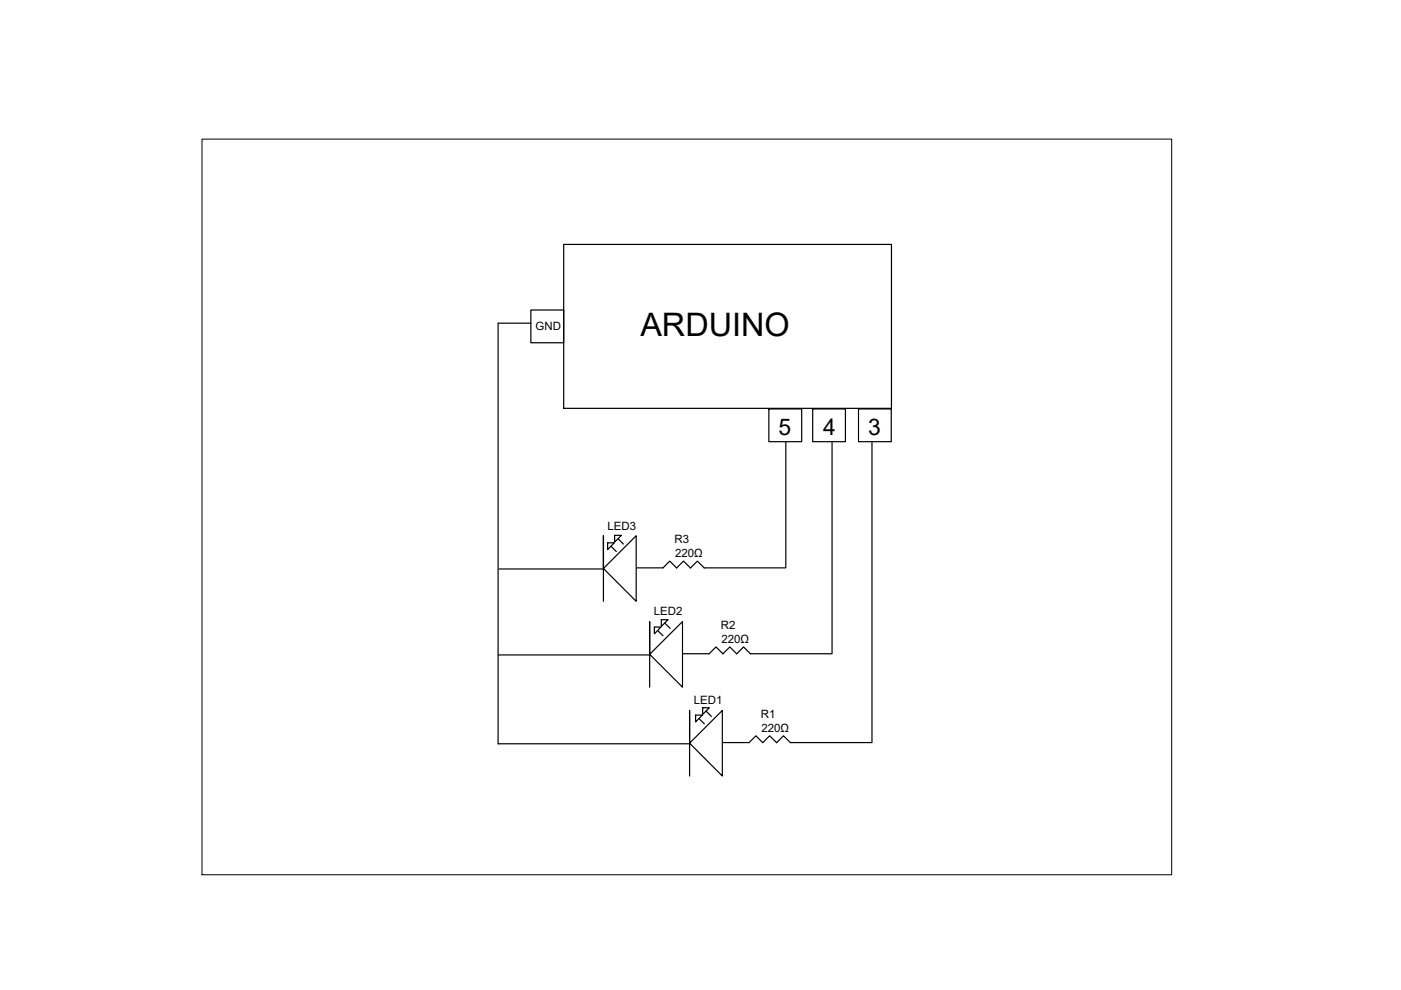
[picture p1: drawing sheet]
<svg xmlns="http://www.w3.org/2000/svg" width="297mm" height="210mm" viewBox="0 0 297 210" stroke-linecap="round" stroke-linejoin="round" font-family="sans-serif">
<!-- layer: 0 -->
<g fill="none" stroke="#000" stroke-width=".25">
<path d="M119.5 51.8h69.5v34.8h-69.5zM105.6 68.5v89.2M105.6 68.5h7M112.6 65.7h6.9v7h-6.9zM163 86.7h7v6.9h-7zM166.6 93.7v26.7h-17.3l-1.4-1.4-1.5 1.4-1.5-1.4-1.4 1.4-1.5-1.4-1.5 1.4M172.3 86.7h6.9v6.9h-6.9zM176.4 93.8v44.8h-17.3l-1.4-1.4-1.5 1.4-1.5-1.4-1.4 1.4-1.5-1.4-1.5 1.4M182 86.7h7v6.9h-7zM184.9 93.8v63.6h-17.3M128.8 115.1h1.4l-1.4 1.4zM129.5 115.8l1.2 1.1"/>
<path d="M130.3 113.5h1.4l-1.4 1.4zM131 114.2l1.2 1.1M105.6 138.9h32.1M105.8 120.6h22.1M127.9 120.5l7 7v-13.9l-7 6.9v-6.9v13.9M135.1 120.4h5.5M137.7 138.7l7 7v-13.9l-7 6.9v-6.9v13.9M138.7 133h1.5l-1.5 1.4zM139.4 133.7l1.2 1.1M140.2 131.4h1.5l-1.5 1.4zM140.9 132.1l1.2 1.1M143.4 120.4h.1"/>
<path d="M144.9 138.6h5.5M146.4 120.4h.1M153.3 138.6h.1M156.2 138.6h.1M105.6 157.7h40.5M146.2 157.6l6.9 6.9v-13.9l-6.9 7v-7v13.9M147.5 151.6h1.4l-1.4 1.5zM148.2 152.3l1.1 1.2M149 150.1h1.4l-1.4 1.4zM149.7 150.8l1.1 1.1M153.3 157.4h5.5M158.8 157.5l1.5-1.5 1.4 1.5 1.5-1.5 1.5 1.5 1.4-1.5 1.5 1.5"/>
<path d="M161.7 157.4h.1M164.6 157.4h.1"/>
</g>
<path d="M42.8 29.5h205.6v156h-205.6z" fill="none" stroke="#000" stroke-width=".21"/>
<text font-size="6.9" x="135.8" y="71.2">ARDUINO</text>
<g font-size="4.9">
<text x="165.1" y="92.3">5</text>
<text x="174.5" y="92.3">4</text>
<text x="184.1" y="92.3">3</text>
</g>
<g font-size="2.4">
<text x="113.5" y="70">GND</text>
<text x="128.8" y="112.3">LED3</text>
<text x="143" y="115.1">R3</text>
<text x="143.2" y="118.1">220Ω</text>
<text x="138.6" y="130.5">LED2</text>
<text x="152.9" y="133.3">R2</text>
<text x="153" y="136.3">220Ω</text>
<text x="147.1" y="149.3">LED1</text>
<text x="161.3" y="152.2">R1</text>
<text x="161.4" y="155.1">220Ω</text>
</g>
</svg>
